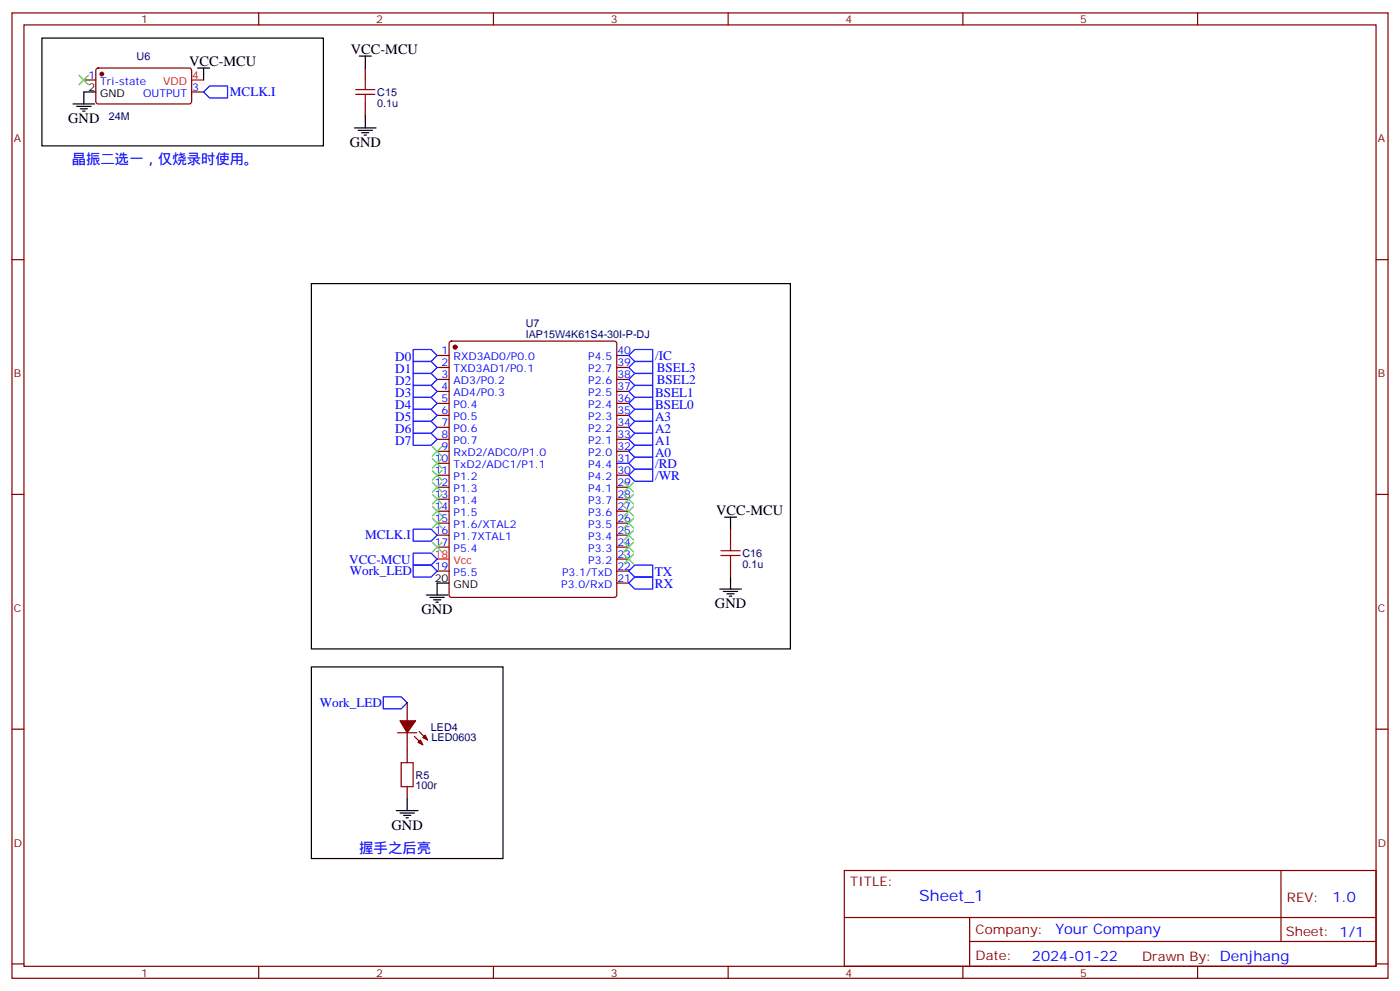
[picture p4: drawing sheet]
<svg xmlns="http://www.w3.org/2000/svg" width="412mm" height="292mm" viewBox="0 0 412 292" stroke-linecap="round" stroke-linejoin="round" font-family="sans-serif">
<g fill="none" stroke="#870000" stroke-width=".35">
<path d="M3.5 3.8h405.4v284.3h-405.4zM7.1 7.3h398.2v277.3h-398.2zM76.2 3.8v3.5M145.3 3.8v3.5M214.5 3.8v3.5M283.6 3.8v3.5M352.8 3.8v3.5M24.7 23.6h3.5M28.5 20.2l.4-.2 27.1 .1 .4 .6v9.5l-.7 .4h-27l-.5-.7v-9.2zM56.4 27.1h3.6M107.6 20v3.6M107.6 30.6v3.5"/>
<path d="M3.5 76.5h3.6M405.3 76.5h3.6M128.8 104.7h3.5M128.8 108.2h3.5M128.8 111.8h3.5M128.8 115.3h3.5M128.8 118.8h3.5M132.5 100.7l.5-.2h48l.6 .4 .1 74.4-.5 .6-48.2 .1-.7-.5v-74.3zM181.7 108.2h3.5M181.7 111.8h3.5M181.7 115.3h3.5M181.7 118.8h3.5"/>
<path d="M128.8 122.3h3.5M128.8 125.9h3.5M128.8 129.4h3.5M128.8 132.9h3.5M128.8 136.5h3.5M128.8 140h3.5M181.7 122.3h3.5M181.7 125.9h3.5M181.7 129.4h3.5M181.7 132.9h3.5M181.7 140h3.5M3.5 145.6h3.6"/>
<path d="M128.8 143.5h3.5M128.8 147h3.5M128.8 150.6h3.5M128.8 154.1h3.5M128.8 157.6h3.5M181.7 143.5h3.5M181.7 147h3.5M181.7 150.6h3.5M181.7 154.1h3.5M181.7 157.6h3.5M215.2 155.9v3.5M405.3 145.6h3.6"/>
<path d="M128.8 161.1h3.5M128.8 168.2h3.5M181.7 161.1h3.5M181.7 168.2h3.5M181.7 171.7h3.5M181.7 164.7h3.5M215.2 166.4v3.6M3.5 214.8h3.6M117.1 215.8h5.7M119.9 207v5.3M119.9 215.8v8.8M122.1 216.9l2.4 2.5"/>
<path d="M123.5 215.5l2.4 2.4M405.3 214.8h3.6M119.9 231.7v3.5M248.7 256.4h156.6v28.2h-156.6zM377.3 256.4v20.9M248.7 270.2h156.5M285.6 277.3h119.6M285.6 270.2v14.2M3.5 283.9h3.6M76.2 284.6v3.5M145.3 284.6v3.5M214.5 284.6v3.5"/>
<path d="M283.6 284.6v3.5M352.8 284.6v3.5M405.3 283.9h3.6"/>
</g>
<g fill="none" stroke="#000" stroke-width=".35">
<path d="M12.3 11.2h82.9v31.8h-82.9zM105.8 16.5h3.6M107.6 16.5v3.5M21.5 30.6h6.4M22.6 31.3h4.2M23.6 32h2.2M24.3 32.7h.7M28.2 27.1h-3.5v3.5M58.2 20h3.5M60 20v3.6M104.4 37.7h6.4M105.5 38.4h4.2"/>
<path d="M106.5 39.1h2.2M107.2 39.8h.7M107.6 34.1v3.6M91.7 83.5h141.1v107.6h-141.1zM213.4 152.3h3.6M215.2 152.3v3.6M125.6 175.3h6.3M126.6 176h4.3M127.7 176.7h2.1M128.4 177.4h.7M132.3 171.7h-3.5v3.6M212 173.5h6.4"/>
<path d="M213.1 174.2h4.2M214.1 174.9h2.2M214.8 175.6h.7M215.2 170v3.5M91.7 196.4h56.5v56.5h-56.5zM116.8 238.8h6.3M117.8 239.5h4.3M119.9 235.2v3.6M118.9 240.2h2.1M119.6 240.9h.7"/>
</g>
<path d="M104.8 27.8h5.6M104.8 26.4h5.6M107.6 23.6v2.8M107.6 27.8v2.8M215.2 159.4v2.8M212.4 163.6h5.6M212.4 162.2h5.6M215.2 163.6v2.8M118.2 224.6h3.5v7.1h-3.5z" fill="none" stroke="#a10000" stroke-width=".35"/>
<g fill="#870000" stroke="#870000" stroke-width=".35">
<path d="M117.8 212.3h4.6l-2.5 3.5z"/>
<path d="M125.2 216.5l.7 1.4-1.4-.7z"/>
<path d="M123.8 217.9l.7 1.5-1.4-.7z"/>
<circle cx="134.1" cy="102.2" r=".53"/>
<circle cx="30" cy="21.8" r=".53"/>
</g>
<path d="M56.4 23.6h3.6M128.8 164.7h3.5" fill="none" stroke="#f00" stroke-width=".35"/>
<g fill="none" stroke="#00f" stroke-width=".35">
<path d="M61.7 25.3h5.3v3.6h-5.3l-1.7-1.8zM121.7 117.1h5.3l1.8 1.7-1.8 1.8h-5.3zM121.7 113.5h5.3l1.8 1.8-1.8 1.8h-5.3zM121.7 110h5.3l1.8 1.8-1.8 1.7h-5.3zM121.7 106.5h5.3l1.8 1.7-1.8 1.8h-5.3zM121.7 102.9h5.3l1.8 1.8-1.8 1.8h-5.3zM185.2 108.2l1.8-1.7h5.3v3.5h-5.3zM185.2 111.8l1.8-1.8h5.3v3.5h-5.3zM185.2 115.3l1.8-1.8h5.3v3.6h-5.3zM185.2 118.8l1.8-1.7h5.3v3.5h-5.3zM187 102.9h5.3v3.6h-5.3l-1.8-1.8zM121.7 127.6h5.3l1.8 1.8-1.8 1.8h-5.3z"/>
<path d="M121.7 124.1h5.3l1.8 1.8-1.8 1.7h-5.3zM121.7 120.6h5.3l1.8 1.7-1.8 1.8h-5.3zM181.7 136.5h3.5M185.2 122.3l1.8-1.7h5.3v3.5h-5.3zM185.2 125.9l1.8-1.8h5.3v3.5h-5.3zM185.2 129.4l1.8-1.8h5.3v3.6h-5.3zM185.2 132.9l1.8-1.7h5.3v3.5h-5.3zM187 138.2h5.3v3.5h-5.3l-1.8-1.7zM187 134.7h5.3v3.5h-5.3l-1.8-1.7zM121.7 155.9h5.3l1.8 1.7-1.8 1.8h-5.3zM121.7 162.9h5.3l1.8 1.8-1.8 1.7h-5.3zM121.7 166.4h5.3l1.8 1.8-1.8 1.8h-5.3z"/>
<path d="M187 166.4h5.3v3.6h-5.3l-1.8-1.8zM187 170h5.3v3.5h-5.3l-1.8-1.8zM112.9 205.2h5.3l1.7 1.8-1.7 1.8h-5.3z"/>
</g>
<path d="M181.7 104.7h3.5" fill="none" stroke="#00c" stroke-width=".35"/>
<g fill="none" stroke="#3c3" stroke-width=".35">
<path d="M23.3 22.2l2.8 2.8M26.1 22.2l-2.8 2.8M127.4 138.6l2.8 2.8M127.4 135l2.8 2.9M127.4 131.5l2.8 2.8M130.2 138.6l-2.8 2.8M130.2 135l-2.8 2.9M130.2 131.5l-2.8 2.8M127.4 159.7l2.8 2.9M127.4 149.2l2.8 2.8M127.4 145.6l2.8 2.8M127.4 142.1l2.8 2.8"/>
<path d="M127.4 152.7l2.8 2.8M130.2 159.7l-2.8 2.9M130.2 149.2l-2.8 2.8M130.2 145.6l-2.8 2.8M130.2 142.1l-2.8 2.8M130.2 152.7l-2.8 2.8M183.8 145.6l2.8 2.8M183.8 149.2l2.8 2.8M183.8 152.7l2.8 2.8M183.8 156.2l2.8 2.8M183.8 159.7l2.8 2.9M183.8 142.1l2.8 2.8"/>
<path d="M186.6 145.6l-2.8 2.8M186.6 149.2l-2.8 2.8M186.6 152.7l-2.8 2.8M186.6 156.2l-2.8 2.8M186.6 159.7l-2.8 2.9M186.6 142.1l-2.8 2.8M183.8 163.3l2.8 2.8M186.6 163.3l-2.8 2.8"/>
</g>
<text font-size="4.6" fill="#00f" x="270.8" y="265.4">Sheet_1</text>
<g font-size="4.2">
<text x="103.4" y="15.8">VCC-MCU</text>
<text x="55.7" y="19.3">VCC-MCU</text>
<text x="20.1" y="36.3">GND</text>
<text x="103" y="43.3">GND</text>
<text x="211" y="151.6">VCC-MCU</text>
<text x="210.6" y="179.1">GND</text>
<text x="124.2" y="180.9">GND</text>
<text x="115.4" y="244.4">GND</text>
</g>
<g font-size="4.2" fill="#00f">
<text x="21.2" y="48.3">晶振二选一，仅烧录时使用。</text>
<text x="105.8" y="251.1">握手之后亮</text>
<text x="392.5" y="265.7">1.0</text>
<text x="310.9" y="275.2">Your Company</text>
<text x="304" y="283">2024-01-22</text>
</g>
<g font-size="3.9" fill="#00f">
<text x="67.7" y="28.3">MCLK.I</text>
<text x="116.4" y="106.5">D0</text>
<text x="193" y="106">/IC</text>
<text x="116.4" y="113.5">D2</text>
<text x="116.4" y="110">D1</text>
<text x="193.5" y="109.5">BSEL3</text>
<text x="193.5" y="113">BSEL2</text>
<text x="116.4" y="117.1">D3</text>
<text x="193" y="116.9">BSEL1</text>
<text x="116.4" y="124.1">D5</text>
<text x="116.4" y="120.6">D4</text>
<text x="193" y="120.4">BSEL0</text>
<text x="193" y="124">A3</text>
<text x="116.4" y="131.2">D7</text>
<text x="116.4" y="127.6">D6</text>
<text x="193" y="127.5">A2</text>
<text x="193" y="131.1">A1</text>
<text x="193" y="134.5">A0</text>
<text x="193" y="137.7">/RD</text>
<text x="193" y="141.2">/WR</text>
<text x="107.6" y="158.9">MCLK.I</text>
<text x="102.9" y="166">VCC-MCU</text>
<text x="103" y="169.5">Work_LED</text>
<text x="192.9" y="169.8">TX</text>
<text x="192.9" y="173.3">RX</text>
<text x="94.2" y="208.3">Work_LED</text>
</g>
<g font-size="3.9" fill="#800">
<text x="250.5" y="261">TITLE:</text>
<text x="379.1" y="265.7">REV:</text>
<text x="287.4" y="275.2">Company:</text>
<text x="378.7" y="275.8">Sheet: 1/1</text>
<text x="287.4" y="282.9">Date:</text>
<text x="336.4" y="282.9">Drawn By: Denjhang</text>
</g>
<g font-size="3.2" fill="#800">
<text x="41.6" y="6.8">1</text>
<text x="110.8" y="6.8">2</text>
<text x="179.9" y="6.8">3</text>
<text x="249.1" y="6.8">4</text>
<text x="318.2" y="6.8">5</text>
<text x="4.1" y="41.9">A</text>
<text x="405.9" y="41.9">A</text>
<text x="4.1" y="111.1">B</text>
<text x="405.9" y="111.1">B</text>
<text x="4.1" y="180.2">C</text>
<text x="405.9" y="180.2">C</text>
<text x="4.1" y="249.3">D</text>
<text x="405.9" y="249.3">D</text>
<text x="41.6" y="287.6">1</text>
<text x="110.8" y="287.6">2</text>
<text x="179.9" y="287.6">3</text>
<text x="249.1" y="287.6">4</text>
<text x="318.2" y="287.6">5</text>
</g>
<g font-size="3.2" fill="#000080">
<text x="40.2" y="17.7">U6</text>
<text x="111.1" y="28.3">C15</text>
<text x="32.1" y="35.3">24M</text>
<text x="111.1" y="31.4">0.1u</text>
<text x="154.9" y="99.4">IAP15W4K61S4-30I-P-DJ</text>
<text x="154.9" y="96.3">U7</text>
<text x="218.7" y="167.2">0.1u</text>
<text x="218.7" y="164.1">C16</text>
<text x="126.9" y="215.2">LED4</text>
<text x="127.1" y="218.4">LED0603</text>
<text x="122.4" y="232.5">100r</text>
<text x="122.4" y="229.4">R5</text>
</g>
<g font-size="3.2" fill="#00f">
<text x="26" y="23.2">1</text>
<text x="29.5" y="25">Tri-state</text>
<text x="42.2" y="28.5">OUTPUT</text>
<text x="56.6" y="26.7">3</text>
<text x="130.1" y="104.4">1</text>
<text x="130.1" y="107.9">2</text>
<text x="133.6" y="106.1">RXD3AD0/P0.0</text>
<text x="181.9" y="107.9">39</text>
<text x="130.1" y="111.4">3</text>
<text x="133.6" y="109.6">TXD3AD1/P0.1</text>
<text x="133.6" y="113.2">AD3/P0.2</text>
<text x="173.3" y="113.2">P2.6</text>
<text x="173.3" y="109.6">P2.7</text>
<text x="181.9" y="111.4">38</text>
<text x="130.1" y="114.9">4</text>
<text x="130.1" y="118.5">5</text>
<text x="133.6" y="116.7">AD4/P0.3</text>
<text x="173.3" y="116.7">P2.5</text>
<text x="181.9" y="118.5">36</text>
<text x="181.9" y="114.9">37</text>
<text x="130.1" y="122">6</text>
<text x="130.1" y="125.5">7</text>
<text x="133.6" y="120.2">P0.4</text>
<text x="133.6" y="123.8">P0.5</text>
<text x="173.3" y="123.8">P2.3</text>
<text x="173.3" y="120.2">P2.4</text>
<text x="181.9" y="125.5">34</text>
<text x="181.9" y="122">35</text>
<text x="130.1" y="129">8</text>
<text x="133.6" y="127.3">P0.6</text>
<text x="133.6" y="130.8">P0.7</text>
<text x="173.3" y="130.8">P2.1</text>
<text x="173.3" y="127.3">P2.2</text>
<text x="181.9" y="129">33</text>
<text x="128.1" y="136.1">10</text>
<text x="130.1" y="132.6">9</text>
<text x="133.6" y="134.3">RxD2/ADC0/P1.0</text>
<text x="133.6" y="137.9">TxD2/ADC1/P1.1</text>
<text x="173.3" y="137.9">P4.4</text>
<text x="173.3" y="134.3">P2.0</text>
<text x="181.9" y="136.1">31</text>
<text x="181.9" y="132.6">32</text>
<text x="128.1" y="139.6">11</text>
<text x="128.1" y="143.2">12</text>
<text x="133.6" y="141.4">P1.2</text>
<text x="173.3" y="141.4">P4.2</text>
<text x="181.9" y="143.2">29</text>
<text x="181.9" y="139.6">30</text>
<text x="128.1" y="146.7">13</text>
<text x="133.6" y="144.9">P1.3</text>
<text x="133.6" y="148.4">P1.4</text>
<text x="173.3" y="148.4">P3.7</text>
<text x="173.3" y="144.9">P4.1</text>
<text x="181.9" y="146.7">28</text>
<text x="128.1" y="150.2">14</text>
<text x="128.1" y="153.7">15</text>
<text x="133.6" y="152">P1.5</text>
<text x="133.6" y="155.5">P1.6/XTAL2</text>
<text x="173.3" y="155.5">P3.5</text>
<text x="173.3" y="152">P3.6</text>
<text x="181.9" y="153.7">26</text>
<text x="181.9" y="150.2">27</text>
<text x="128.1" y="157.3">16</text>
<text x="128.1" y="160.8">17</text>
<text x="133.6" y="159">P1.7XTAL1</text>
<text x="173.3" y="159">P3.4</text>
<text x="181.9" y="160.8">24</text>
<text x="181.9" y="157.3">25</text>
<text x="128.1" y="167.9">19</text>
<text x="133.6" y="162.6">P5.4</text>
<text x="173.3" y="166.1">P3.2</text>
<text x="173.3" y="162.6">P3.3</text>
<text x="181.9" y="167.9">22</text>
<text x="181.9" y="164.3">23</text>
<text x="133.6" y="169.6">P5.5</text>
<text x="165.3" y="173.1">P3.0/RxD</text>
<text x="165.6" y="169.6">P3.1/TxD</text>
<text x="181.9" y="171.4">21</text>
</g>
<g font-size="3.2" fill="#f00">
<text x="56.6" y="23.2">4</text>
<text x="48.1" y="25">VDD</text>
<text x="128.1" y="164.3">18</text>
<text x="133.6" y="166.1">Vcc</text>
</g>
<g font-size="3.2">
<text x="26" y="26.7">2</text>
<text x="29.5" y="28.5">GND</text>
<text x="128.1" y="171.4">20</text>
<text x="133.6" y="173.1">GND</text>
</g>
<g font-size="3.2" fill="#00c">
<text x="173.3" y="106.1">P4.5</text>
<text x="181.9" y="104.4">40</text>
</g>
</svg>
